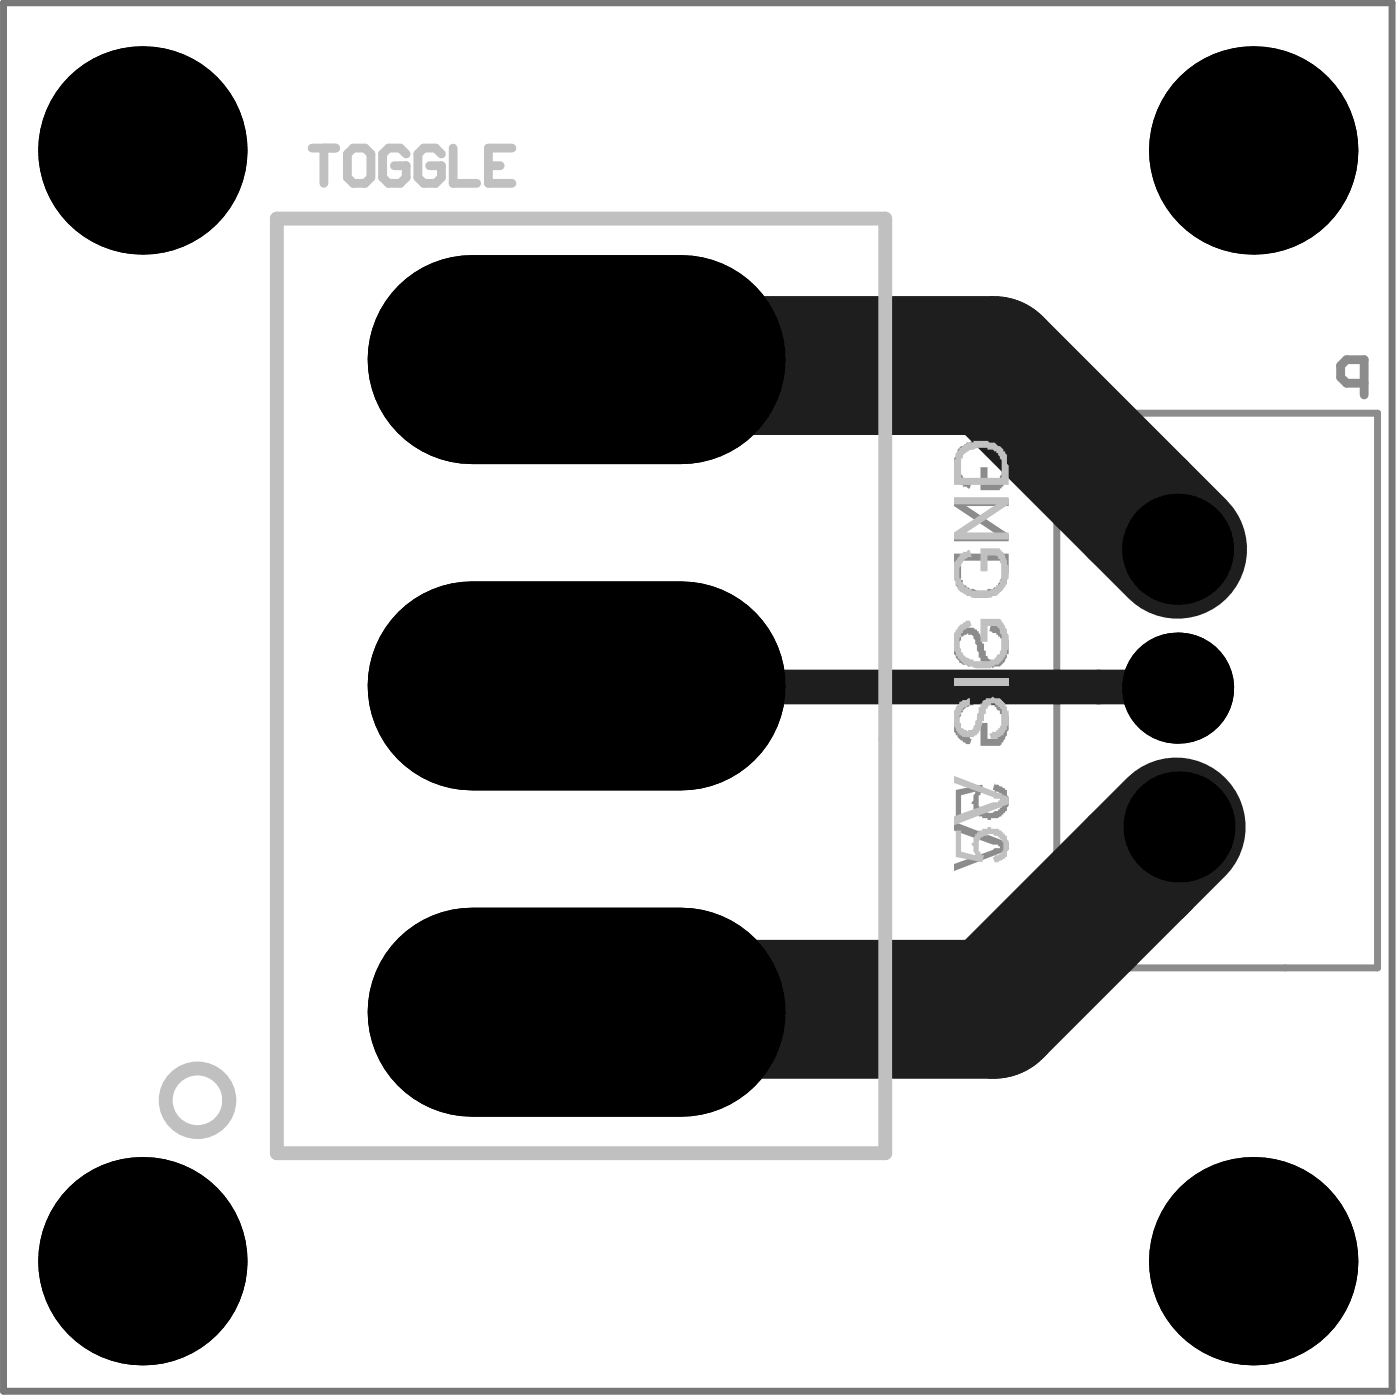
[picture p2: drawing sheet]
<svg xmlns="http://www.w3.org/2000/svg" width="67mm" height="67mm" viewBox="0 0 67 67" stroke-linecap="round" stroke-linejoin="round" font-family="sans-serif">
<path d="M6 6.4h1.7l-.9 1.6zM59.2 6.4h1.6l-.8 1.6zM6 59.5h1.7l-.9 1.7zM59.2 59.5h1.6l-.8 1.7z" fill="none" stroke="#000" stroke-width=".17"/>
<path d="M.2 .1h66.4v66.5h-66.4z" fill="none" stroke="#787878" stroke-width=".33"/>
<path d="M50.6 19.8h15.4v26.5h-15.4z" fill="none" stroke="#8c8c8c" stroke-width=".33"/>
<g fill="#8c8c8c">
<path d="M45.8 37.8l1.2-.2 .1 .3h-.1a.57 .57 0 0 0 0 .9 .57 .57 0 0 0 .9-.1 .42 .42 0 0 0 .1-.5 .42 .42 0 0 0-.4-.3l-.1-.1 .1-.3v.1l.5 .1a1.05 1.05 0 0 1-.1 1.3l-.2 .2h-.2a.79 .79 0 0 1-.9-.4l-.1-.1v-.2h-.1l.2-.6-.7 .2v1h-.2z"/>
<path d="M45.7 39.3l2.6 1.1v.3l-2.6 1v-.3l2.3-.9-2.3-.7z"/>
<path d="M45.8 21.5l.1-.1a1.92 1.92 0 0 1 1.5-.3 .87 .87 0 0 1 .6 .5h.1a1.68 1.68 0 0 1-.1 1.8l-.1 .1h-1v-1.1h.4v.7h.4l.1-.1a1.62 1.62 0 0 0 .1-1.2 1.34 1.34 0 0 0-1.5-.3l-.2 .1v.1a.82 .82 0 0 0 .2 1.3h.1l-.1 .4-.1-.1a.44 .44 0 0 1-.5-.3l-.1-.2v-.4a.87 .87 0 0 1 .1-.8z"/>
<path d="M45.7 23.9h2.6v.3h-2l2 1.4v.3h-2.6v-.3h2l-2-1.4z"/>
<path d="M45.8 30.2a.69 .69 0 0 1 .9-.1 .69 .69 0 0 1 .3 .7h.1v.4h.1a.38 .38 0 0 0 .2 .4 .38 .38 0 0 0 .4 0v-.1a.63 .63 0 0 0 .2-.7v-.2l-.3-.3-.3-.1v-.3l.2 .1a.96 .96 0 0 1 .7 1.2v.1h-.1a.58 .58 0 0 1-.6 .6l-.1 .1-.1-.1a.42 .42 0 0 1-.5-.4l-.2-.9-.3-.2a.3 .3 0 0 0-.4 .2 .48 .48 0 0 0 .1 .7l.1 .2 .2 .1v.3a.9 .9 0 0 1-.7-1.2z"/>
<path d="M46 26.8h2v.9l-.3 .4a1.6 1.6 0 0 1-1.4 0l-.2-.2v-.1h-.1zM45.7 26.5v1a1.01 1.01 0 0 0 .9 1v.1h.4a1.21 1.21 0 0 0 1.2-.7l.1-1.4z"/>
</g>
<path d="M45.7 32.7h2.6" fill="none" stroke="#8c8c8c" stroke-width=".34"/>
<path d="M45.8 33.9a1.43 1.43 0 0 1 1.3-.6h.2a1.18 1.18 0 0 1 1 1.4l-.1 .5-.3 .5h-1v-1.1h.4v.8h.4a1.33 1.33 0 0 0 .2-1.3l-.2-.2a1.18 1.18 0 0 0-1.8 .5 .55 .55 0 0 0 .2 .6l.2 .3 .2 .1-.1 .2a.88 .88 0 0 1-.7-1v-.1a.55 .55 0 0 1 .1-.6z" fill="#8c8c8c"/>
<g fill="#000">
<circle cx="6.8" cy="7.2" r="5"/>
<circle cx="60" cy="7.2" r="5"/>
<circle cx="6.8" cy="60.4" r="5"/>
<circle cx="60" cy="60.4" r="5"/>
</g>
<path d="M27.9 17.5h19.7l6.9 6.9M54.5 41.4l-6.9 6.9h-19.9" fill="none" stroke="#1e1e1e" stroke-width="6.6"/>
<path d="M27.7 32.9h24.9" fill="none" stroke="#1e1e1e" stroke-width="1.7"/>
<path d="M13.3 10.5h29.1v44.7h-29.1z" fill="none" stroke="#c0c0c0" stroke-width=".66"/>
<g fill="#c0c0c0">
<path d="M45.8 39.8h.2v1l.7 .1-.1-.1a.81 .81 0 0 1 .6-1.1l.2-.1v.1h.4l.1 .1a.81 .81 0 0 1 .3 1.1l-.1 .2-.3 .2h-.2l-.1-.3 .1-.1a.44 .44 0 0 0 .4-.3 .44 .44 0 0 0-.2-.5v-.1h-.2a.56 .56 0 0 0-.7 .2 .56 .56 0 0 0 .1 .7h.1l-.1 .4-1.2-.3z"/>
<path d="M45.7 37.1l2.6 1.1v.3l-2.6 1v-.4l2.3-.8-2.3-.8z"/>
<path d="M45.9 26.6l.2-.2 .3-.1 .1 .4a.77 .77 0 0 0-.6 1l.2 .2a.44 .44 0 0 0 .4 .3l.1 .1a1.32 1.32 0 0 0 1.3-.4 1.33 1.33 0 0 0-.2-1.3h-.4v.8h-.4v-1.1h1a1.55 1.55 0 0 1-.2 2.2 2.23 2.23 0 0 1-1.7-.1l-.1-.1a1.49 1.49 0 0 1-.1-1.5z"/>
<path d="M45.7 23.8h2.6v.3l-2 1.4h2v.3h-2.6v-.3l2-1.4h-2z"/>
<path d="M45.9 33.6l.5-.2v.4a.42 .42 0 0 0-.4 .4l-.1 .1v.3l.1 .1a.3 .3 0 0 0 .4 .2l.3-.2 .2-.8a.43 .43 0 0 1 .5-.5l.1-.1 .1 .1a.58 .58 0 0 1 .6 .6h.1v.4a.91 .91 0 0 1-.7 1h-.2v-.3a.85 .85 0 0 0 .5-1.2l-.3-.2a.43 .43 0 0 0-.4 .5h-.1v.3l-.1 .1a.69 .69 0 0 1-.7 .7 .69 .69 0 0 1-.6-.9 .6 .6 0 0 1 .2-.7z"/>
<path d="M46.2 21.7l-.1 .2h-.1v1h2v-.9l-.3-.4a1.6 1.6 0 0 0-1.4 0zM45.9 21.4l.3-.1a1.71 1.71 0 0 1 1.8 .1v.2a.55 .55 0 0 1 .2 .6l.1 .1v.9h-2.6v-1.2z"/>
</g>
<path d="M45.7 32.7h2.6" fill="none" stroke="#c0c0c0" stroke-width=".34"/>
<path d="M45.8 30.1l.5-.4h.1l.1 .3-.1 .1a.42 .42 0 0 0-.4 .4 .77 .77 0 0 0 .6 1.1v.1h.4a.55 .55 0 0 0 .6-.2h.1a1.18 1.18 0 0 0 .2-1.3l-.2-.2h-.4v.7h-.4v-1.1h1a1.53 1.53 0 0 1-.1 2.2h-.2v.1a1.68 1.68 0 0 1-1.8-.4 1.78 1.78 0 0 1 0-1.4z" fill="#c0c0c0"/>
<circle cx="9.5" cy="52.7" r="1.52" fill="none" stroke="#c0c0c0" stroke-width=".66"/>
<g font-size="10.9">
<text x="17.3" y="19.2">PATOGGLE03</text>
<text x="17.3" y="50.6">PATOGGLE01</text>
</g>
<text font-size="10.6" x="17.3" y="34.9">PATOGGLE02</text>
<g font-size="6">
<text x="53.3" y="27.4">PAP03</text>
<text x="53.3" y="34.1">PAP02</text>
<text x="53.3" y="40.8">PAP01</text>
</g>
<text font-size="2.5" fill="#c0c0c0" x="14.5" y="8.4">COTOGGLE</text>
<text font-size="2.5" fill="#8c8c8c" x="63.9" y="18.6">COP</text>
</svg>
